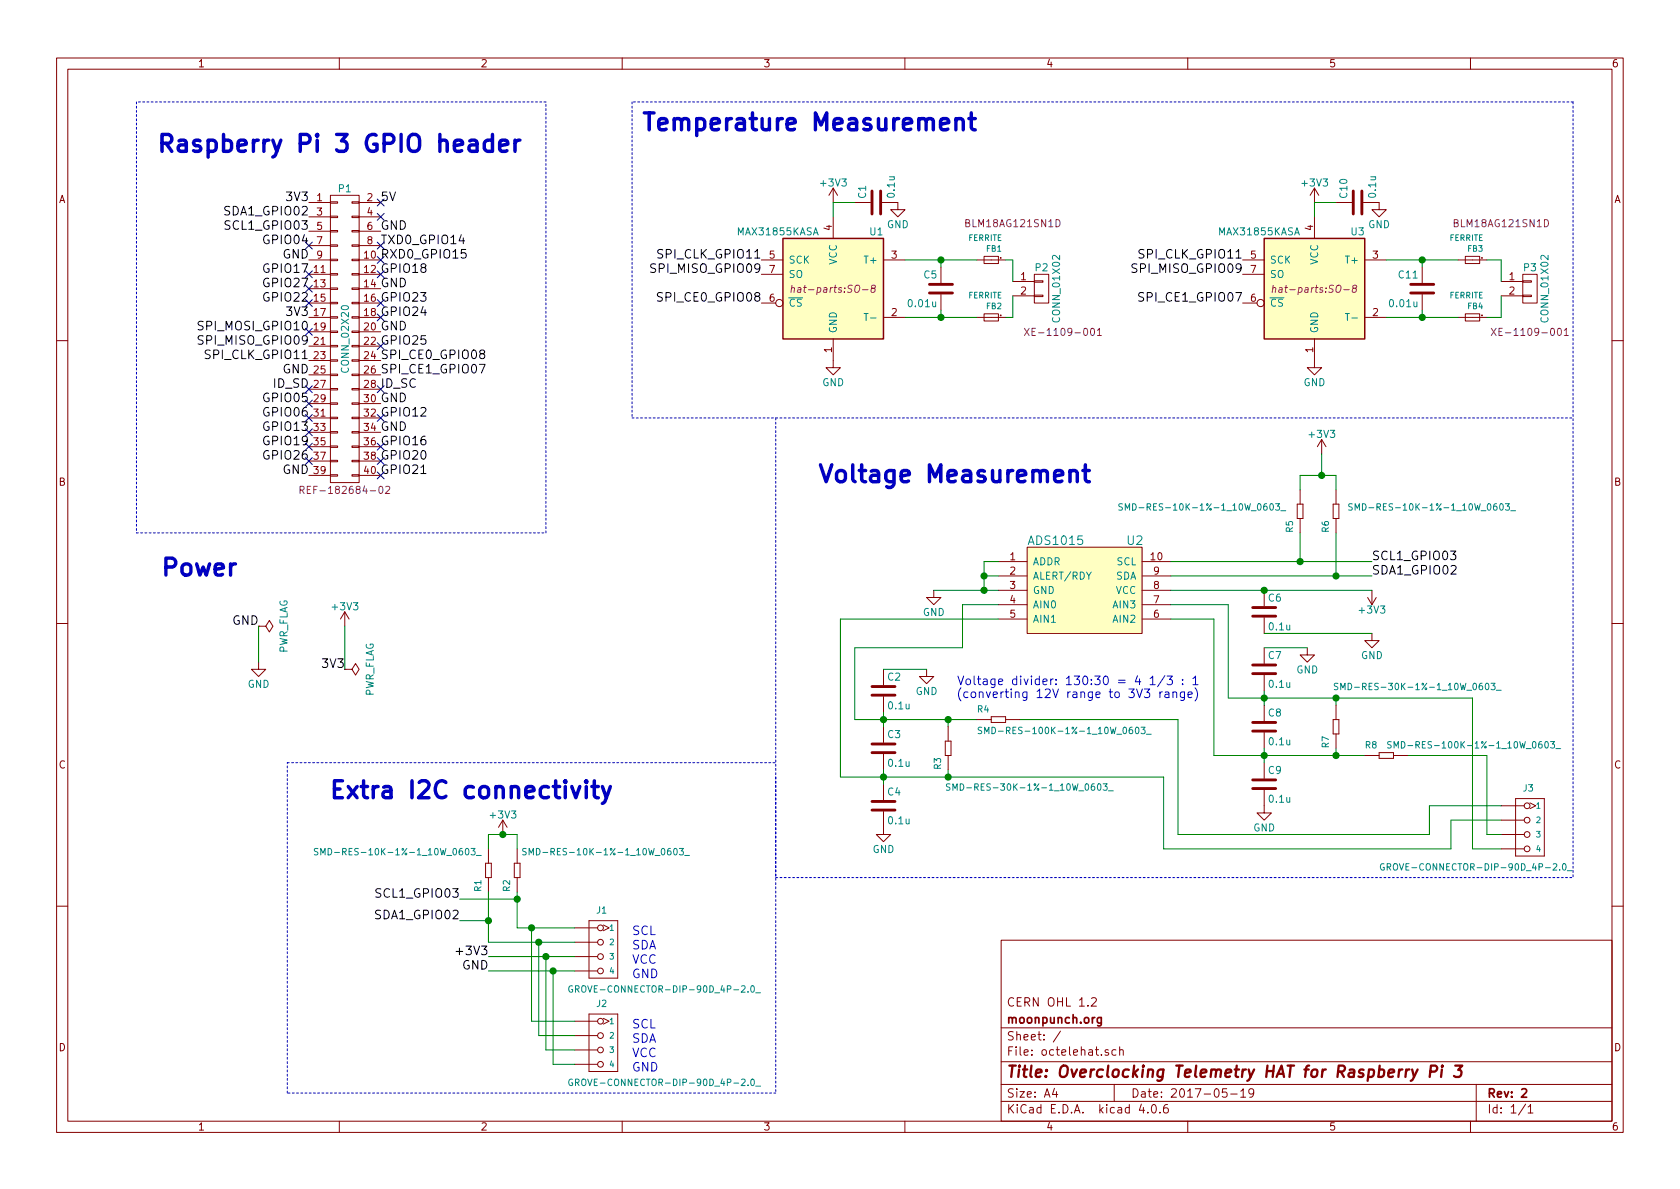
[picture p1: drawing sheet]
EESchema Schematic File Version 2
LIBS:octelehat-rescue
LIBS:power
LIBS:device
LIBS:transistors
LIBS:conn
LIBS:linear
LIBS:regul
LIBS:74xx
LIBS:cmos4000
LIBS:adc-dac
LIBS:memory
LIBS:xilinx
LIBS:microcontrollers
LIBS:dsp
LIBS:microchip
LIBS:analog_switches
LIBS:motorola
LIBS:texas
LIBS:intel
LIBS:audio
LIBS:interface
LIBS:digital-audio
LIBS:philips
LIBS:display
LIBS:cypress
LIBS:siliconi
LIBS:opto
LIBS:atmel
LIBS:contrib
LIBS:valves
LIBS:hat-parts
LIBS:SeeedOPL-Transistor-2016
LIBS:SeeedOPL-Switch-2016
LIBS:SeeedOPL-Sensor-2016
LIBS:SeeedOPL-Relay-2016
LIBS:SeeedOPL-LED-2016
LIBS:SeeedOPL-Inductor-2016
LIBS:SeeedOPL-IC-2016
LIBS:SeeedOPL-Fuse-2016
LIBS:SeeedOPL-Display-2016
LIBS:SeeedOPL-Diode-2016
LIBS:SeeedOPL-Crystal Oscillator-2016
LIBS:SeeedOPL-Connector-2016
LIBS:SeeedOPL-Capacitor-2016
LIBS:SeeedOPL-Resistor-2016
LIBS:octelehat-cache
EELAYER 25 0
EELAYER END
$Descr A4 11693 8268
encoding utf-8
Sheet 1 1
Title "Overclocking Telemetry HAT for Raspberry Pi 3"
Date "2017-05-19"
Rev "2"
Comp "moonpunch.org"
Comment1 "CERN OHL 1.2"
Comment2 ""
Comment3 ""
Comment4 ""
$EndDescr
$Comp
L CONN_02X20 P1
U 1 1
P 2400 2350
F 0 "P1" H 2400 3400 50  0000 C CNN
F 1 "CONN_02X20" V 2400 2350 50  0000 C CNN
F 2 "Socket_Strips:Socket_Strip_Straight_2x20_Pitch2.54mm" H 2400 1300 50  0001 C CNN
F 3 "https://statics3.seeedstudio.com/images/opl/datasheet/320030087.pdf" H 2400 1400 50  0001 C CNN
F 4 "YXCON" H 2400 2350 60  0001 C CNN "Manufacturer"
F 5 "F185-1220A0BSYA1" H 2400 1300 50  0000 C CNN "MPN"
F 6 "320030015" H 2400 2350 60  0001 C CNN "SKU"
	1    2400 2350
	1    0    0    -1  
$EndComp
Text Label 2150 1400 2    60   ~ 0
3V3
Text Label 2150 2200 2    60   ~ 0
3V3
Text Label 2150 1800 2    60   ~ 0
GND
Text Label 2150 2600 2    60   ~ 0
GND
Text Label 2150 3300 2    60   ~ 0
GND
Text Label 2650 1600 0    60   ~ 0
GND
Text Label 2650 2000 0    60   ~ 0
GND
Text Label 2650 2300 0    60   ~ 0
GND
Text Label 2650 2800 0    60   ~ 0
GND
Text Label 2650 3000 0    60   ~ 0
GND
Text Label 2150 1500 2    60   ~ 0
SDA1_GPIO02
Text Label 2150 1600 2    60   ~ 0
SCL1_GPIO03
Text Label 2150 1700 2    60   ~ 0
GPIO04
Text Label 2150 1900 2    60   ~ 0
GPIO17
Text Label 2150 2000 2    60   ~ 0
GPIO27
Text Label 2150 2100 2    60   ~ 0
GPIO22
Text Label 2150 2300 2    60   ~ 0
SPI_MOSI_GPIO10
Text Label 2150 2400 2    60   ~ 0
SPI_MISO_GPIO09
Text Label 2150 2500 2    60   ~ 0
SPI_CLK_GPIO11
Text Label 2150 2700 2    60   ~ 0
ID_SD
Text Label 2150 2800 2    60   ~ 0
GPIO05
Text Label 2150 2900 2    60   ~ 0
GPIO06
Text Label 2150 3000 2    60   ~ 0
GPIO13
Text Label 2150 3100 2    60   ~ 0
GPIO19
Text Label 2150 3200 2    60   ~ 0
GPIO26
Text Label 2650 1700 0    60   ~ 0
TXD0_GPIO14
Text Label 2650 1800 0    60   ~ 0
RXD0_GPIO15
Text Label 2650 1900 0    60   ~ 0
GPIO18
Text Label 2650 2200 0    60   ~ 0
GPIO24
Text Label 2650 2100 0    60   ~ 0
GPIO23
Text Label 2650 2400 0    60   ~ 0
GPIO25
Text Label 2650 2500 0    60   ~ 0
SPI_CE0_GPIO08
Text Label 2650 2600 0    60   ~ 0
SPI_CE1_GPIO07
Text Label 2650 2700 0    60   ~ 0
ID_SC
Text Label 2650 2900 0    60   ~ 0
GPIO12
Text Label 2650 3100 0    60   ~ 0
GPIO16
Text Label 2650 3200 0    60   ~ 0
GPIO20
Text Label 2650 3300 0    60   ~ 0
GPIO21
Text Notes 1100 1050 0    118  ~ 24
Raspberry Pi 3 GPIO header
$Comp
L MAX31855KASA-RESCUE-octelehat U1
U 1 1
P 5800 2000
F 0 "U1" H 5450 2400 50  0000 L CNN
F 1 "MAX31855KASA" H 5900 2400 50  0000 L CNN
F 2 "hat-parts:SO-8" H 5800 2000 50  0000 C CIN
F 3 "http://www.mouser.com/ds/2/256/MAX31855-73339.pdf" H 5800 2000 50  0001 C CNN
F 4 "Maxim Integrated" H 5800 2000 60  0001 C CNN "Manufacturer"
F 5 "MAX31855KASA" H 5800 2000 60  0001 C CNN "MPN"
	1    5800 2000
	-1   0    0    -1  
$EndComp
$Comp
L MAX31855KASA-RESCUE-octelehat U3
U 1 1
P 9150 2000
F 0 "U3" H 8800 2400 50  0000 L CNN
F 1 "MAX31855KASA" H 9250 2400 50  0000 L CNN
F 2 "hat-parts:SO-8" H 9150 2000 50  0000 C CIN
F 3 "http://www.mouser.com/ds/2/256/MAX31855-73339.pdf" H 9150 2000 50  0001 C CNN
F 4 "Maxim Integrated" H 9150 2000 60  0001 C CNN "Manufacturer"
F 5 "MAX31855KASA" H 9150 2000 60  0001 C CNN "MPN"
	1    9150 2000
	-1   0    0    -1  
$EndComp
$Comp
L CONN_01X02 P2
U 1 1
P 7250 2000
F 0 "P2" H 7250 2150 50  0000 C CNN
F 1 "CONN_01X02" V 7350 2000 50  0000 C CNN
F 2 "hat-parts:Thermocouple" H 7250 2000 50  0001 C CNN
F 3 "https://www.labfacility.com/media/attachment/file/pdfs/data-sheet-iec-pcb-mounting-socket.pdf" H 7250 2000 50  0001 C CNN
F 4 "Labfacility" H 7250 2000 60  0001 C CNN "Manufacturer"
F 5 "XE-1109-001" H 7400 1700 50  0000 C CNN "MPN"
F 6 "RS Pro" H 7250 2000 60  0001 C CNN "Manufacturer2"
F 7 "381-7564" H 7250 2000 60  0001 C CNN "MPN2"
	1    7250 2000
	1    0    0    -1  
$EndComp
$Comp
L C C5
U 1 1
P 6550 2000
F 0 "C5" H 6575 2100 50  0000 L CNN
F 1 "0.01u" H 6575 1900 50  0000 L CNN
F 2 "Capacitors_SMD:C_0402" H 6588 1850 50  0001 C CNN
F 3 "https://statics3.seeedstudio.com/images/opl/datasheet/302010006.pdf" H 6550 2000 50  0001 C CNN
F 4 "Yageo" H 6550 2000 60  0001 C CNN "Manufacturer"
F 5 "CC0402KRX7R9BB103" H 6550 2000 60  0001 C CNN "MPN"
F 6 "302010006" H 6550 2000 60  0001 C CNN "SKU"
	1    6550 2000
	-1   0    0    -1  
$EndComp
$Comp
L C C1
U 1 1
P 6100 1400
F 0 "C1" H 6125 1500 50  0000 L CNN
F 1 "0.1u" H 6125 1300 50  0000 L CNN
F 2 "Capacitors_SMD:C_0402" H 6138 1250 50  0001 C CNN
F 3 "https://statics3.seeedstudio.com/images/opl/datasheet/302010024.pdf" H 6100 1400 50  0001 C CNN
F 4 "Yageo" H 6100 1400 60  0001 C CNN "Manufacturer"
F 5 "CC0402KRX7R8BB104" H 6100 1400 60  0001 C CNN "MPN"
F 6 "302010024" H 6100 1400 60  0001 C CNN "SKU"
	1    6100 1400
	0    -1   -1   0   
$EndComp
Text Notes 2300 5550 0    118  ~ 24
Extra I2C connectivity\n
$Comp
L GND #PWR01
U 1 1
P 1800 4600
F 0 "#PWR01" H 1800 4350 50  0001 C CNN
F 1 "GND" H 1800 4450 50  0000 C CNN
F 2 "" H 1800 4600 50  0000 C CNN
F 3 "" H 1800 4600 50  0000 C CNN
	1    1800 4600
	1    0    0    -1  
$EndComp
$Comp
L +3V3 #PWR02
U 1 1
P 2400 4350
F 0 "#PWR02" H 2400 4200 50  0001 C CNN
F 1 "+3V3" H 2400 4490 50  0000 C CNN
F 2 "" H 2400 4350 50  0000 C CNN
F 3 "" H 2400 4350 50  0000 C CNN
	1    2400 4350
	1    0    0    -1  
$EndComp
Text Label 1800 4350 2    60   ~ 0
GND
$Comp
L PWR_FLAG #FLG03
U 1 1
P 1800 4350
F 0 "#FLG03" H 1800 4445 50  0001 C CNN
F 1 "PWR_FLAG" H 1800 4530 50  0000 C CNN
F 2 "" H 1800 4350 50  0000 C CNN
F 3 "" H 1800 4350 50  0000 C CNN
	1    1800 4350
	0    1    1    0   
$EndComp
Text Label 2400 4650 2    60   ~ 0
3V3
$Comp
L PWR_FLAG #FLG04
U 1 1
P 2400 4650
F 0 "#FLG04" H 2400 4745 50  0001 C CNN
F 1 "PWR_FLAG" H 2400 4830 50  0000 C CNN
F 2 "" H 2400 4650 50  0000 C CNN
F 3 "" H 2400 4650 50  0000 C CNN
	1    2400 4650
	0    1    1    0   
$EndComp
Text Notes 1650 4000 2    118  ~ 24
Power
NoConn ~ 2150 2700
NoConn ~ 2650 2700
NoConn ~ 2650 3300
NoConn ~ 2650 3200
NoConn ~ 2650 3100
NoConn ~ 2650 2900
NoConn ~ 2150 3200
NoConn ~ 2150 3100
NoConn ~ 2150 3000
NoConn ~ 2150 2900
NoConn ~ 2150 2800
NoConn ~ 2150 2100
NoConn ~ 2150 2000
NoConn ~ 2150 1900
NoConn ~ 2150 1700
NoConn ~ 2650 1700
NoConn ~ 2650 1800
NoConn ~ 2650 1900
NoConn ~ 2650 2100
NoConn ~ 2650 2200
NoConn ~ 2650 2400
Text Label 5300 2100 2    60   ~ 0
SPI_CE0_GPIO08
Text Label 8650 2100 2    60   ~ 0
SPI_CE1_GPIO07
Text Label 5300 1800 2    60   ~ 0
SPI_CLK_GPIO11
Text Label 8650 1800 2    60   ~ 0
SPI_CLK_GPIO11
Text Label 5300 1900 2    60   ~ 0
SPI_MISO_GPIO09
Text Label 8650 1900 2    60   ~ 0
SPI_MISO_GPIO09
NoConn ~ 2150 2300
Text Notes 6800 900  2    118  ~ 24
Temperature Measurement
$Comp
L ADS1015 U2
U 1 1
P 7550 4100
F 0 "U2" H 7900 4450 60  0000 C CNN
F 1 "ADS1015" H 7350 4450 60  0000 C CNN
F 2 "Housings_SSOP:TSSOP-10_3x3mm_Pitch0.5mm" H 7550 4100 60  0001 C CNN
F 3 "http://www.ti.com/lit/ds/symlink/ads1015.pdf" H 7550 4100 60  0001 C CNN
F 4 "ADS1015IDGSR" H 7550 4100 60  0001 C CNN "MPN"
F 5 "Texas Instruments" H 7550 4100 60  0001 C CNN "Manufacturer"
	1    7550 4100
	1    0    0    -1  
$EndComp
Text Notes 5700 3350 0    118  ~ 24
Voltage Measurement
Text Label 9550 4000 0    60   ~ 0
SDA1_GPIO02
Text Label 9550 3900 0    60   ~ 0
SCL1_GPIO03
$Comp
L GND #PWR05
U 1 1
P 8800 5600
F 0 "#PWR05" H 8800 5350 50  0001 C CNN
F 1 "GND" H 8800 5450 50  0000 C CNN
F 2 "" H 8800 5600 50  0000 C CNN
F 3 "" H 8800 5600 50  0000 C CNN
	1    8800 5600
	1    0    0    -1  
$EndComp
$Comp
L GND #PWR06
U 1 1
P 9550 4400
F 0 "#PWR06" H 9550 4150 50  0001 C CNN
F 1 "GND" H 9550 4250 50  0000 C CNN
F 2 "" H 9550 4400 50  0000 C CNN
F 3 "" H 9550 4400 50  0000 C CNN
	1    9550 4400
	1    0    0    -1  
$EndComp
$Comp
L GND #PWR07
U 1 1
P 9100 4500
F 0 "#PWR07" H 9100 4250 50  0001 C CNN
F 1 "GND" H 9100 4350 50  0000 C CNN
F 2 "" H 9100 4500 50  0000 C CNN
F 3 "" H 9100 4500 50  0000 C CNN
	1    9100 4500
	1    0    0    -1  
$EndComp
$Comp
L GND #PWR08
U 1 1
P 9150 2500
F 0 "#PWR08" H 9150 2250 50  0001 C CNN
F 1 "GND" H 9150 2350 50  0000 C CNN
F 2 "" H 9150 2500 50  0000 C CNN
F 3 "" H 9150 2500 50  0000 C CNN
	1    9150 2500
	1    0    0    -1  
$EndComp
$Comp
L GND #PWR09
U 1 1
P 5800 2500
F 0 "#PWR09" H 5800 2250 50  0001 C CNN
F 1 "GND" H 5800 2350 50  0000 C CNN
F 2 "" H 5800 2500 50  0000 C CNN
F 3 "" H 5800 2500 50  0000 C CNN
	1    5800 2500
	1    0    0    -1  
$EndComp
$Comp
L GND #PWR010
U 1 1
P 9600 1400
F 0 "#PWR010" H 9600 1150 50  0001 C CNN
F 1 "GND" H 9600 1250 50  0000 C CNN
F 2 "" H 9600 1400 50  0000 C CNN
F 3 "" H 9600 1400 50  0000 C CNN
	1    9600 1400
	1    0    0    -1  
$EndComp
$Comp
L +3V3 #PWR011
U 1 1
P 9150 1400
F 0 "#PWR011" H 9150 1250 50  0001 C CNN
F 1 "+3V3" H 9150 1540 50  0000 C CNN
F 2 "" H 9150 1400 50  0000 C CNN
F 3 "" H 9150 1400 50  0000 C CNN
	1    9150 1400
	1    0    0    -1  
$EndComp
$Comp
L +3V3 #PWR012
U 1 1
P 9550 4100
F 0 "#PWR012" H 9550 3950 50  0001 C CNN
F 1 "+3V3" H 9550 4240 50  0000 C CNN
F 2 "" H 9550 4100 50  0000 C CNN
F 3 "" H 9550 4100 50  0000 C CNN
	1    9550 4100
	-1   0    0    1   
$EndComp
$Comp
L GND #PWR013
U 1 1
P 6250 1400
F 0 "#PWR013" H 6250 1150 50  0001 C CNN
F 1 "GND" H 6250 1250 50  0000 C CNN
F 2 "" H 6250 1400 50  0000 C CNN
F 3 "" H 6250 1400 50  0000 C CNN
	1    6250 1400
	1    0    0    -1  
$EndComp
$Comp
L +3V3 #PWR014
U 1 1
P 5800 1400
F 0 "#PWR014" H 5800 1250 50  0001 C CNN
F 1 "+3V3" H 5800 1540 50  0000 C CNN
F 2 "" H 5800 1400 50  0000 C CNN
F 3 "" H 5800 1400 50  0000 C CNN
	1    5800 1400
	1    0    0    -1  
$EndComp
$Comp
L FERRITE FB1
U 1 1
P 6900 1800
F 0 "FB1" H 6825 1725 40  0000 L CNN
F 1 "FERRITE" H 6825 1650 40  0000 L CNN
F 2 "SeeedOPL-Inductor-2016:L0603" H 6900 1700 60  0001 C CNN
F 3 "https://statics3.seeedstudio.com/images/opl/datasheet/0900120P1.pdf" H 6900 1700 60  0001 C CNN
F 4 "Murata" H 6900 1800 60  0001 C CNN "Manufacturer"
F 5 "BLM18AG121SN1D" H 6750 1550 50  0000 C CNN "MPN"
F 6 "303030001" H 6900 1800 60  0001 C CNN "SKU"
F 7 "Taiyo Yuden" H 6900 1800 60  0001 C CNN "Manufacturer2"
F 8 "BK1608HW121-T" H 6800 1550 40  0001 C CNN "MPN2"
	1    6900 1800
	-1   0    0    1   
$EndComp
Text Notes 4400 7150 0    60   ~ 0
SCL
Text Notes 4400 6600 0    60   ~ 0
SDA
Text Notes 4400 6700 0    60   ~ 0
VCC
Text Notes 4400 6800 0    60   ~ 0
GND
Text Notes 4400 7450 0    60   ~ 0
GND
Text Notes 4400 7350 0    60   ~ 0
VCC
Text Notes 4400 7250 0    60   ~ 0
SDA
Text Label 3200 6250 2    60   ~ 0
SCL1_GPIO03
Text Notes 4400 6500 0    60   ~ 0
SCL
Text Label 3200 6400 2    60   ~ 0
SDA1_GPIO02
$Comp
L +3V3 #PWR015
U 1 1
P 3500 5800
F 0 "#PWR015" H 3500 5650 50  0001 C CNN
F 1 "+3V3" H 3500 5940 50  0000 C CNN
F 2 "" H 3500 5800 50  0000 C CNN
F 3 "" H 3500 5800 50  0000 C CNN
	1    3500 5800
	1    0    0    -1  
$EndComp
$Comp
L +3V3 #PWR016
U 1 1
P 9200 3150
F 0 "#PWR016" H 9200 3000 50  0001 C CNN
F 1 "+3V3" H 9200 3290 50  0000 C CNN
F 2 "" H 9200 3150 50  0000 C CNN
F 3 "" H 9200 3150 50  0000 C CNN
	1    9200 3150
	1    0    0    -1  
$EndComp
$Comp
L GND #PWR017
U 1 1
P 6500 4100
F 0 "#PWR017" H 6500 3850 50  0001 C CNN
F 1 "GND" H 6500 3950 50  0000 C CNN
F 2 "" H 6500 4100 50  0000 C CNN
F 3 "" H 6500 4100 50  0000 C CNN
	1    6500 4100
	1    0    0    -1  
$EndComp
$Comp
L GND #PWR018
U 1 1
P 6450 4650
F 0 "#PWR018" H 6450 4400 50  0001 C CNN
F 1 "GND" H 6450 4500 50  0000 C CNN
F 2 "" H 6450 4650 50  0000 C CNN
F 3 "" H 6450 4650 50  0000 C CNN
	1    6450 4650
	1    0    0    -1  
$EndComp
$Comp
L GND #PWR019
U 1 1
P 6150 5750
F 0 "#PWR019" H 6150 5500 50  0001 C CNN
F 1 "GND" H 6150 5600 50  0000 C CNN
F 2 "" H 6150 5750 50  0000 C CNN
F 3 "" H 6150 5750 50  0000 C CNN
	1    6150 5750
	1    0    0    -1  
$EndComp
Text Notes 8350 4850 2    60   ~ 0
Voltage divider: 130:30 = 4 1/3 : 1\n(converting 12V range to 3V3 range)
NoConn ~ 2650 1500
NoConn ~ 2650 1400
Text Label 2650 1400 0    60   ~ 0
5V
$Comp
L FERRITE FB2
U 1 1
P 6900 2200
F 0 "FB2" H 6825 2125 40  0000 L CNN
F 1 "FERRITE" H 6825 2050 40  0000 L CNN
F 2 "SeeedOPL-Inductor-2016:L0603" H 6900 2100 60  0001 C CNN
F 3 "https://statics3.seeedstudio.com/images/opl/datasheet/0900120P1.pdf" H 6900 2100 60  0001 C CNN
F 4 "Murata" H 6900 2200 60  0001 C CNN "Manufacturer"
F 5 "BLM18AG121SN1D" H 6900 2200 60  0001 C CNN "MPN"
F 6 "303030001" H 6900 2200 60  0001 C CNN "SKU"
F 7 "Taiyo Yuden" H 6900 2200 60  0001 C CNN "Manufacturer2"
F 8 "BK1608HW121-T" H 6800 1950 40  0001 C CNN "MPN2"
	1    6900 2200
	-1   0    0    1   
$EndComp
$Comp
L FERRITE FB3
U 1 1
P 10250 1800
F 0 "FB3" H 10175 1725 40  0000 L CNN
F 1 "FERRITE" H 10175 1650 40  0000 L CNN
F 2 "SeeedOPL-Inductor-2016:L0603" H 10250 1700 60  0001 C CNN
F 3 "https://statics3.seeedstudio.com/images/opl/datasheet/0900120P1.pdf" H 10250 1700 60  0001 C CNN
F 4 "Murata" H 10250 1800 60  0001 C CNN "Manufacturer"
F 5 "BLM18AG121SN1D" H 10050 1550 50  0000 C CNN "MPN"
F 6 "303030001" H 10250 1800 60  0001 C CNN "SKU"
F 7 "Taiyo Yuden" H 10250 1800 60  0001 C CNN "Manufacturer2"
F 8 "BK1608HW121-T" H 10150 1550 40  0001 C CNN "MPN2"
	1    10250 1800
	-1   0    0    1   
$EndComp
$Comp
L FERRITE FB4
U 1 1
P 10250 2200
F 0 "FB4" H 10175 2125 40  0000 L CNN
F 1 "FERRITE" H 10175 2050 40  0000 L CNN
F 2 "SeeedOPL-Inductor-2016:L0603" H 10250 2100 60  0001 C CNN
F 3 "https://statics3.seeedstudio.com/images/opl/datasheet/0900120P1.pdf" H 10250 2100 60  0001 C CNN
F 4 "Murata" H 10250 2200 60  0001 C CNN "Manufacturer"
F 5 "BLM18AG121SN1D" H 10250 2200 60  0001 C CNN "MPN"
F 6 "303030001" H 10250 2200 60  0001 C CNN "SKU"
F 7 "Taiyo Yuden" H 10250 2200 60  0001 C CNN "Manufacturer2"
F 8 "BK1608HW121-T" H 10150 1950 40  0001 C CNN "MPN2"
	1    10250 2200
	-1   0    0    1   
$EndComp
$Comp
L CONN_01X02 P3
U 1 1
P 10650 2000
F 0 "P3" H 10650 2150 50  0000 C CNN
F 1 "CONN_01X02" V 10750 2000 50  0000 C CNN
F 2 "hat-parts:Thermocouple" H 10650 2000 50  0001 C CNN
F 3 "https://www.labfacility.com/media/attachment/file/pdfs/data-sheet-iec-pcb-mounting-socket.pdf" H 10650 2000 50  0001 C CNN
F 4 "Labfacility" H 10650 2000 60  0001 C CNN "Manufacturer"
F 5 "XE-1109-001" H 10650 1700 50  0000 C CNN "MPN"
F 6 "RS Pro" H 10650 2000 60  0001 C CNN "Manufacturer2"
F 7 "381-7564" H 10650 2000 60  0001 C CNN "MPN2"
	1    10650 2000
	1    0    0    -1  
$EndComp
$Comp
L C C11
U 1 1
P 9900 2000
F 0 "C11" H 9925 2100 50  0000 L CNN
F 1 "0.01u" H 9925 1900 50  0000 L CNN
F 2 "Capacitors_SMD:C_0402" H 9938 1850 50  0001 C CNN
F 3 "https://statics3.seeedstudio.com/images/opl/datasheet/302010006.pdf" H 9900 2000 50  0001 C CNN
F 4 "Yageo" H 9900 2000 60  0001 C CNN "Manufacturer"
F 5 "CC0402KRX7R9BB103" H 9900 2000 60  0001 C CNN "MPN"
F 6 "302010006" H 9900 2000 60  0001 C CNN "SKU"
	1    9900 2000
	-1   0    0    -1  
$EndComp
$Comp
L C C10
U 1 1
P 9450 1400
F 0 "C10" H 9475 1500 50  0000 L CNN
F 1 "0.1u" H 9475 1300 50  0000 L CNN
F 2 "Capacitors_SMD:C_0402" H 9488 1250 50  0001 C CNN
F 3 "https://statics3.seeedstudio.com/images/opl/datasheet/302010024.pdf" H 9450 1400 50  0001 C CNN
F 4 "Yageo" H 9450 1400 60  0001 C CNN "Manufacturer"
F 5 "CC0402KRX7R8BB104" H 9450 1400 60  0001 C CNN "MPN"
F 6 "302010024" H 9450 1400 60  0001 C CNN "SKU"
	1    9450 1400
	0    -1   -1   0   
$EndComp
$Comp
L C C2
U 1 1
P 6150 4800
F 0 "C2" H 6175 4900 50  0000 L CNN
F 1 "0.1u" H 6175 4700 50  0000 L CNN
F 2 "Capacitors_SMD:C_0402" H 6188 4650 50  0001 C CNN
F 3 "https://statics3.seeedstudio.com/images/opl/datasheet/302010024.pdf" H 6150 4800 50  0001 C CNN
F 4 "Yageo" H 6150 4800 60  0001 C CNN "Manufacturer"
F 5 "CC0402KRX7R8BB104" H 6150 4800 60  0001 C CNN "MPN"
F 6 "302010024" H 6150 4800 60  0001 C CNN "SKU"
	1    6150 4800
	1    0    0    -1  
$EndComp
$Comp
L C C6
U 1 1
P 8800 4250
F 0 "C6" H 8825 4350 50  0000 L CNN
F 1 "0.1u" H 8825 4150 50  0000 L CNN
F 2 "Capacitors_SMD:C_0402" H 8838 4100 50  0001 C CNN
F 3 "https://statics3.seeedstudio.com/images/opl/datasheet/302010024.pdf" H 8800 4250 50  0001 C CNN
F 4 "Yageo" H 8800 4250 60  0001 C CNN "Manufacturer"
F 5 "CC0402KRX7R8BB104" H 8800 4250 60  0001 C CNN "MPN"
F 6 "302010024" H 8800 4250 60  0001 C CNN "SKU"
	1    8800 4250
	1    0    0    -1  
$EndComp
$Comp
L GROVE-CONNECTOR-DIP-90D_4P-2.0_ J3
U 1 1
P 10600 5750
F 0 "J3" H 10600 6000 45  0000 L BNN
F 1 "GROVE-CONNECTOR-DIP-90D_4P-2.0_" H 9600 5450 45  0000 L BNN
F 2 "SeeedOPL-Connector-2016:HW4-2.0-90D" H 10600 5750 60  0001 C CNN
F 3 "https://statics3.seeedstudio.com/images/opl/datasheet/3470140P1.pdf" H 10600 5750 60  0001 C CNN
F 4 "Taifeng" H 10600 5750 60  0001 C CNN "Manufacturer"
F 5 "1125R-4P" H 10600 5750 60  0001 C CNN "MPN"
F 6 "320110034" H 10630 5900 20  0001 C CNN "SKU"
	1    10600 5750
	1    0    0    -1  
$EndComp
$Comp
L C C7
U 1 1
P 8800 4650
F 0 "C7" H 8825 4750 50  0000 L CNN
F 1 "0.1u" H 8825 4550 50  0000 L CNN
F 2 "Capacitors_SMD:C_0402" H 8838 4500 50  0001 C CNN
F 3 "https://statics3.seeedstudio.com/images/opl/datasheet/302010024.pdf" H 8800 4650 50  0001 C CNN
F 4 "Yageo" H 8800 4650 60  0001 C CNN "Manufacturer"
F 5 "CC0402KRX7R8BB104" H 8800 4650 60  0001 C CNN "MPN"
F 6 "302010024" H 8800 4650 60  0001 C CNN "SKU"
	1    8800 4650
	1    0    0    -1  
$EndComp
$Comp
L C C8
U 1 1
P 8800 5050
F 0 "C8" H 8825 5150 50  0000 L CNN
F 1 "0.1u" H 8825 4950 50  0000 L CNN
F 2 "Capacitors_SMD:C_0402" H 8838 4900 50  0001 C CNN
F 3 "https://statics3.seeedstudio.com/images/opl/datasheet/302010024.pdf" H 8800 5050 50  0001 C CNN
F 4 "Yageo" H 8800 5050 60  0001 C CNN "Manufacturer"
F 5 "CC0402KRX7R8BB104" H 8800 5050 60  0001 C CNN "MPN"
F 6 "302010024" H 8800 5050 60  0001 C CNN "SKU"
	1    8800 5050
	1    0    0    -1  
$EndComp
$Comp
L C C9
U 1 1
P 8800 5450
F 0 "C9" H 8825 5550 50  0000 L CNN
F 1 "0.1u" H 8825 5350 50  0000 L CNN
F 2 "Capacitors_SMD:C_0402" H 8838 5300 50  0001 C CNN
F 3 "https://statics3.seeedstudio.com/images/opl/datasheet/302010024.pdf" H 8800 5450 50  0001 C CNN
F 4 "Yageo" H 8800 5450 60  0001 C CNN "Manufacturer"
F 5 "CC0402KRX7R8BB104" H 8800 5450 60  0001 C CNN "MPN"
F 6 "302010024" H 8800 5450 60  0001 C CNN "SKU"
	1    8800 5450
	1    0    0    -1  
$EndComp
$Comp
L C C3
U 1 1
P 6150 5200
F 0 "C3" H 6175 5300 50  0000 L CNN
F 1 "0.1u" H 6175 5100 50  0000 L CNN
F 2 "Capacitors_SMD:C_0402" H 6188 5050 50  0001 C CNN
F 3 "https://statics3.seeedstudio.com/images/opl/datasheet/302010024.pdf" H 6150 5200 50  0001 C CNN
F 4 "Yageo" H 6150 5200 60  0001 C CNN "Manufacturer"
F 5 "CC0402KRX7R8BB104" H 6150 5200 60  0001 C CNN "MPN"
F 6 "302010024" H 6150 5200 60  0001 C CNN "SKU"
	1    6150 5200
	1    0    0    -1  
$EndComp
$Comp
L C C4
U 1 1
P 6150 5600
F 0 "C4" H 6175 5700 50  0000 L CNN
F 1 "0.1u" H 6175 5500 50  0000 L CNN
F 2 "Capacitors_SMD:C_0402" H 6188 5450 50  0001 C CNN
F 3 "https://statics3.seeedstudio.com/images/opl/datasheet/302010024.pdf" H 6150 5600 50  0001 C CNN
F 4 "Yageo" H 6150 5600 60  0001 C CNN "Manufacturer"
F 5 "CC0402KRX7R8BB104" H 6150 5600 60  0001 C CNN "MPN"
F 6 "302010024" H 6150 5600 60  0001 C CNN "SKU"
	1    6150 5600
	1    0    0    -1  
$EndComp
$Comp
L SMD-RES-10K-1%-1_10W_0603_ R5
U 1 1
P 9050 3550
F 0 "R5" H 8900 3600 45  0000 L BNN
F 1 "SMD-RES-10K-1%-1_10W_0603_" V 9100 3650 45  0000 L BNN
F 2 "SeeedOPL-Resistor-2016:R0603" H 9050 3550 40  0001 C CNN
F 3 "https://statics3.seeedstudio.com/images/opl/datasheet/301010293.pdf" H 9050 3550 40  0001 C CNN
F 4 "RC0603FR-0710KL" H 9080 3700 20  0001 C CNN "MPN"
F 5 "301010299" H 9080 3700 20  0001 C CNN "SKU"
	1    9050 3550
	0    -1   -1   0   
$EndComp
$Comp
L SMD-RES-10K-1%-1_10W_0603_ R6
U 1 1
P 9300 3550
F 0 "R6" H 9150 3600 45  0000 L BNN
F 1 "SMD-RES-10K-1%-1_10W_0603_" V 9350 2300 45  0000 L BNN
F 2 "SeeedOPL-Resistor-2016:R0603" H 9300 3550 40  0001 C CNN
F 3 "https://statics3.seeedstudio.com/images/opl/datasheet/301010293.pdf" H 9300 3550 40  0001 C CNN
F 4 "RC0603FR-0710KL" H 9330 3700 20  0001 C CNN "MPN"
F 5 "301010299" H 9330 3700 20  0001 C CNN "SKU"
	1    9300 3550
	0    -1   -1   0   
$EndComp
$Comp
L SMD-RES-10K-1%-1_10W_0603_ R2
U 1 1
P 3600 6050
F 0 "R2" H 3450 6100 45  0000 L BNN
F 1 "SMD-RES-10K-1%-1_10W_0603_" V 3750 4850 45  0000 L BNN
F 2 "SeeedOPL-Resistor-2016:R0603" H 3600 6050 40  0001 C CNN
F 3 "https://statics3.seeedstudio.com/images/opl/datasheet/301010293.pdf" H 3600 6050 40  0001 C CNN
F 4 "RC0603FR-0710KL" H 3630 6200 20  0001 C CNN "MPN"
F 5 "301010299" H 3630 6200 20  0001 C CNN "SKU"
	1    3600 6050
	0    -1   -1   0   
$EndComp
$Comp
L SMD-RES-10K-1%-1_10W_0603_ R1
U 1 1
P 3400 6050
F 0 "R1" H 3250 6100 45  0000 L BNN
F 1 "SMD-RES-10K-1%-1_10W_0603_" V 3550 6100 45  0000 L BNN
F 2 "SeeedOPL-Resistor-2016:R0603" H 3400 6050 40  0001 C CNN
F 3 "https://statics3.seeedstudio.com/images/opl/datasheet/301010293.pdf" H 3400 6050 40  0001 C CNN
F 4 "RC0603FR-0710KL" H 3430 6200 20  0001 C CNN "MPN"
F 5 "301010299" H 3430 6200 20  0001 C CNN "SKU"
	1    3400 6050
	0    -1   -1   0   
$EndComp
$Comp
L GROVE-CONNECTOR-DIP-90D_4P-2.0_ J1
U 1 1
P 4150 6600
F 0 "J1" H 4150 6850 45  0000 L BNN
F 1 "GROVE-CONNECTOR-DIP-90D_4P-2.0_" H 3950 6300 45  0000 L BNN
F 2 "SeeedOPL-Connector-2016:HW4-2.0-90D" H 4150 6600 60  0001 C CNN
F 3 "https://statics3.seeedstudio.com/images/opl/datasheet/3470140P1.pdf" H 4150 6600 60  0001 C CNN
F 4 "Taifeng" H 4150 6600 60  0001 C CNN "Manufacturer"
F 5 "1125R-4P" H 4150 6600 60  0001 C CNN "MPN"
F 6 "320110034" H 4180 6750 20  0001 C CNN "SKU"
	1    4150 6600
	1    0    0    -1  
$EndComp
$Comp
L GROVE-CONNECTOR-DIP-90D_4P-2.0_ J2
U 1 1
P 4150 7250
F 0 "J2" H 4150 7500 45  0000 L BNN
F 1 "GROVE-CONNECTOR-DIP-90D_4P-2.0_" H 3950 6950 45  0000 L BNN
F 2 "SeeedOPL-Connector-2016:HW4-2.0-90D" H 4150 7250 60  0001 C CNN
F 3 "https://statics3.seeedstudio.com/images/opl/datasheet/3470140P1.pdf" H 4150 7250 60  0001 C CNN
F 4 "Taifeng" H 4150 7250 60  0001 C CNN "Manufacturer"
F 5 "1125R-4P" H 4150 7250 60  0001 C CNN "MPN"
F 6 "320110034" H 4180 7400 20  0001 C CNN "SKU"
	1    4150 7250
	1    0    0    -1  
$EndComp
Text Label 3400 6650 2    60   ~ 0
+3V3
Text Label 3400 6750 2    60   ~ 0
GND
Wire Wire Line
	1800 4600 1800 4350
Wire Wire Line
	2400 4350 2400 4650
Wire Wire Line
	9050 3400 9050 3300
Wire Wire Line
	9050 3300 9300 3300
Wire Wire Line
	9300 3300 9300 3400
Wire Wire Line
	9200 3300 9200 3150
Connection ~ 9200 3300
Wire Wire Line
	8150 3900 9550 3900
Wire Wire Line
	8150 4000 9550 4000
Wire Wire Line
	9050 3700 9050 3900
Connection ~ 9050 3900
Wire Wire Line
	9300 3700 9300 4000
Connection ~ 9300 4000
Wire Wire Line
	8150 4100 9550 4100
Connection ~ 8800 4100
Wire Wire Line
	8800 4400 9550 4400
Wire Wire Line
	8800 4500 9100 4500
Wire Wire Line
	8150 4200 8550 4200
Wire Wire Line
	8550 4200 8550 4850
Wire Wire Line
	8550 4850 10250 4850
Wire Wire Line
	8800 4800 8800 4900
Connection ~ 8800 4850
Wire Wire Line
	8800 5200 8800 5300
Wire Wire Line
	8450 5250 8450 4300
Wire Wire Line
	8450 4300 8150 4300
Connection ~ 8800 5250
Wire Wire Line
	9650 1800 10150 1800
Wire Wire Line
	9650 2200 10150 2200
Wire Wire Line
	9900 2150 9900 2200
Connection ~ 9900 2200
Wire Wire Line
	9900 1800 9900 1850
Connection ~ 9900 1800
Wire Wire Line
	9150 1500 9150 1400
Wire Wire Line
	9150 1400 9300 1400
Wire Wire Line
	5800 1500 5800 1400
Wire Wire Line
	5800 1400 5950 1400
Wire Wire Line
	6300 1800 6800 1800
Wire Wire Line
	6550 1800 6550 1850
Wire Wire Line
	6300 2200 6800 2200
Wire Wire Line
	6550 2200 6550 2150
Connection ~ 6550 1800
Connection ~ 6550 2200
Wire Wire Line
	10350 1800 10450 1800
Wire Wire Line
	10450 1800 10450 1950
Wire Wire Line
	10350 2200 10450 2200
Wire Wire Line
	10450 2200 10450 2050
Wire Wire Line
	7000 1800 7050 1800
Wire Wire Line
	7050 1800 7050 1950
Wire Wire Line
	7000 2200 7050 2200
Wire Wire Line
	7050 2200 7050 2050
Wire Wire Line
	4000 7400 3850 7400
Wire Wire Line
	3850 7400 3850 6750
Wire Wire Line
	3400 6750 4000 6750
Wire Wire Line
	3400 6650 4000 6650
Wire Wire Line
	3800 6650 3800 7300
Wire Wire Line
	3800 7300 4000 7300
Wire Wire Line
	3750 6550 3750 7200
Wire Wire Line
	3750 7200 4000 7200
Wire Wire Line
	3700 6450 3700 7100
Wire Wire Line
	3700 7100 4000 7100
Connection ~ 3700 6450
Connection ~ 3750 6550
Wire Wire Line
	3400 6550 4000 6550
Wire Wire Line
	3400 6550 3400 6200
Wire Wire Line
	3600 6450 4000 6450
Wire Wire Line
	3600 6450 3600 6200
Wire Wire Line
	9300 4850 9300 4900
Connection ~ 9300 4850
Wire Wire Line
	9300 5250 9300 5200
Connection ~ 9300 5250
Wire Wire Line
	6950 4100 6500 4100
Wire Wire Line
	6950 3900 6850 3900
Wire Wire Line
	6850 3900 6850 4100
Connection ~ 6850 4100
Wire Wire Line
	6950 4000 6850 4000
Connection ~ 6850 4000
Wire Wire Line
	6950 4200 6700 4200
Wire Wire Line
	6700 4200 6700 4500
Wire Wire Line
	6700 4500 5950 4500
Wire Wire Line
	5950 4500 5950 5000
Wire Wire Line
	5950 5000 6800 5000
Wire Wire Line
	6150 4950 6150 5050
Connection ~ 6150 5000
Wire Wire Line
	6950 4300 5850 4300
Wire Wire Line
	5850 4300 5850 5400
Wire Wire Line
	6150 5350 6150 5450
Connection ~ 6150 5400
Wire Wire Line
	6150 4650 6450 4650
Wire Wire Line
	6600 5050 6600 5000
Connection ~ 6600 5000
Wire Wire Line
	6600 5400 6600 5350
Connection ~ 6600 5400
Wire Notes Line
	4400 700  4400 2900
Wire Notes Line
	4400 2900 10950 2900
Wire Notes Line
	10950 700  10950 6100
Wire Notes Line
	10950 700  4400 700 
Wire Notes Line
	5400 2900 5400 6100
Wire Notes Line
	5400 6100 10950 6100
Wire Notes Line
	5400 5400 5400 7600
Wire Notes Line
	3800 700  950  700 
Wire Notes Line
	950  700  950  3700
Wire Notes Line
	950  3700 3800 3700
Wire Notes Line
	3800 3700 3800 700 
Wire Notes Line
	5400 7600 2000 7600
Wire Notes Line
	2000 7600 2000 5300
Wire Notes Line
	2000 5300 5400 5300
Wire Wire Line
	7100 5000 8200 5000
Wire Wire Line
	8200 5000 8200 5800
Wire Wire Line
	5850 5400 8100 5400
Wire Wire Line
	8100 5400 8100 5900
Connection ~ 3800 6650
Connection ~ 3850 6750
Wire Wire Line
	8450 5250 9500 5250
Wire Wire Line
	9800 5250 10350 5250
Wire Wire Line
	10350 5250 10350 5800
Wire Wire Line
	10250 4850 10250 5900
Wire Wire Line
	3400 6400 3200 6400
Connection ~ 3400 6400
Wire Wire Line
	3600 6250 3200 6250
Connection ~ 3600 6250
Wire Wire Line
	3400 5900 3400 5800
Wire Wire Line
	3400 5800 3600 5800
Wire Wire Line
	3600 5800 3600 5900
Connection ~ 3500 5800
Wire Wire Line
	10250 5900 10450 5900
Wire Wire Line
	10350 5800 10450 5800
Wire Wire Line
	8200 5800 9950 5800
Wire Wire Line
	9950 5800 9950 5600
Wire Wire Line
	9950 5600 10450 5600
Wire Wire Line
	8100 5900 10100 5900
Wire Wire Line
	10100 5900 10100 5700
Wire Wire Line
	10100 5700 10450 5700
$Comp
L SMD-RES-100K-1%-1_10W_0603_ R4
U 1 1
P 6950 5000
F 0 "R4" H 6800 5050 45  0000 L BNN
F 1 "SMD-RES-100K-1%-1_10W_0603_" H 6800 4900 45  0000 L BNN
F 2 "" H 6950 5000 40  0001 C CNN
F 3 "" H 6950 5000 40  0001 C CNN
F 4 "RC0603FR-07100KL" H 6980 5150 20  0001 C CNN "MPN"
F 5 "301010196" H 6980 5150 20  0001 C CNN "SKU"
	1    6950 5000
	1    0    0    -1  
$EndComp
$Comp
L SMD-RES-100K-1%-1_10W_0603_ R8
U 1 1
P 9650 5250
F 0 "R8" H 9500 5300 45  0000 L BNN
F 1 "SMD-RES-100K-1%-1_10W_0603_" H 9650 5300 45  0000 L BNN
F 2 "" H 9650 5250 40  0001 C CNN
F 3 "" H 9650 5250 40  0001 C CNN
F 4 "RC0603FR-07100KL" H 9680 5400 20  0001 C CNN "MPN"
F 5 "301010196" H 9680 5400 20  0001 C CNN "SKU"
	1    9650 5250
	1    0    0    -1  
$EndComp
$Comp
L SMD-RES-30K-1%-1_10W_0603_ R3
U 1 1
P 6600 5200
F 0 "R3" H 6450 5250 45  0000 L BNN
F 1 "SMD-RES-30K-1%-1_10W_0603_" V 6350 4050 45  0000 L BNN
F 2 "" H 6600 5200 40  0001 C CNN
F 3 "" H 6600 5200 40  0001 C CNN
F 4 "RC0603FR-0730KL" H 6630 5350 20  0001 C CNN "MPN"
F 5 "301010202" H 6630 5350 20  0001 C CNN "SKU"
	1    6600 5200
	0    -1   -1   0   
$EndComp
$Comp
L SMD-RES-30K-1%-1_10W_0603_ R7
U 1 1
P 9300 5050
F 0 "R7" H 9150 5100 45  0000 L BNN
F 1 "SMD-RES-30K-1%-1_10W_0603_" V 9600 3900 45  0000 L BNN
F 2 "" H 9300 5050 40  0001 C CNN
F 3 "" H 9300 5050 40  0001 C CNN
F 4 "RC0603FR-0730KL" H 9330 5200 20  0001 C CNN "MPN"
F 5 "301010202" H 9330 5200 20  0001 C CNN "SKU"
	1    9300 5050
	0    -1   -1   0   
$EndComp
$EndSCHEMATC
